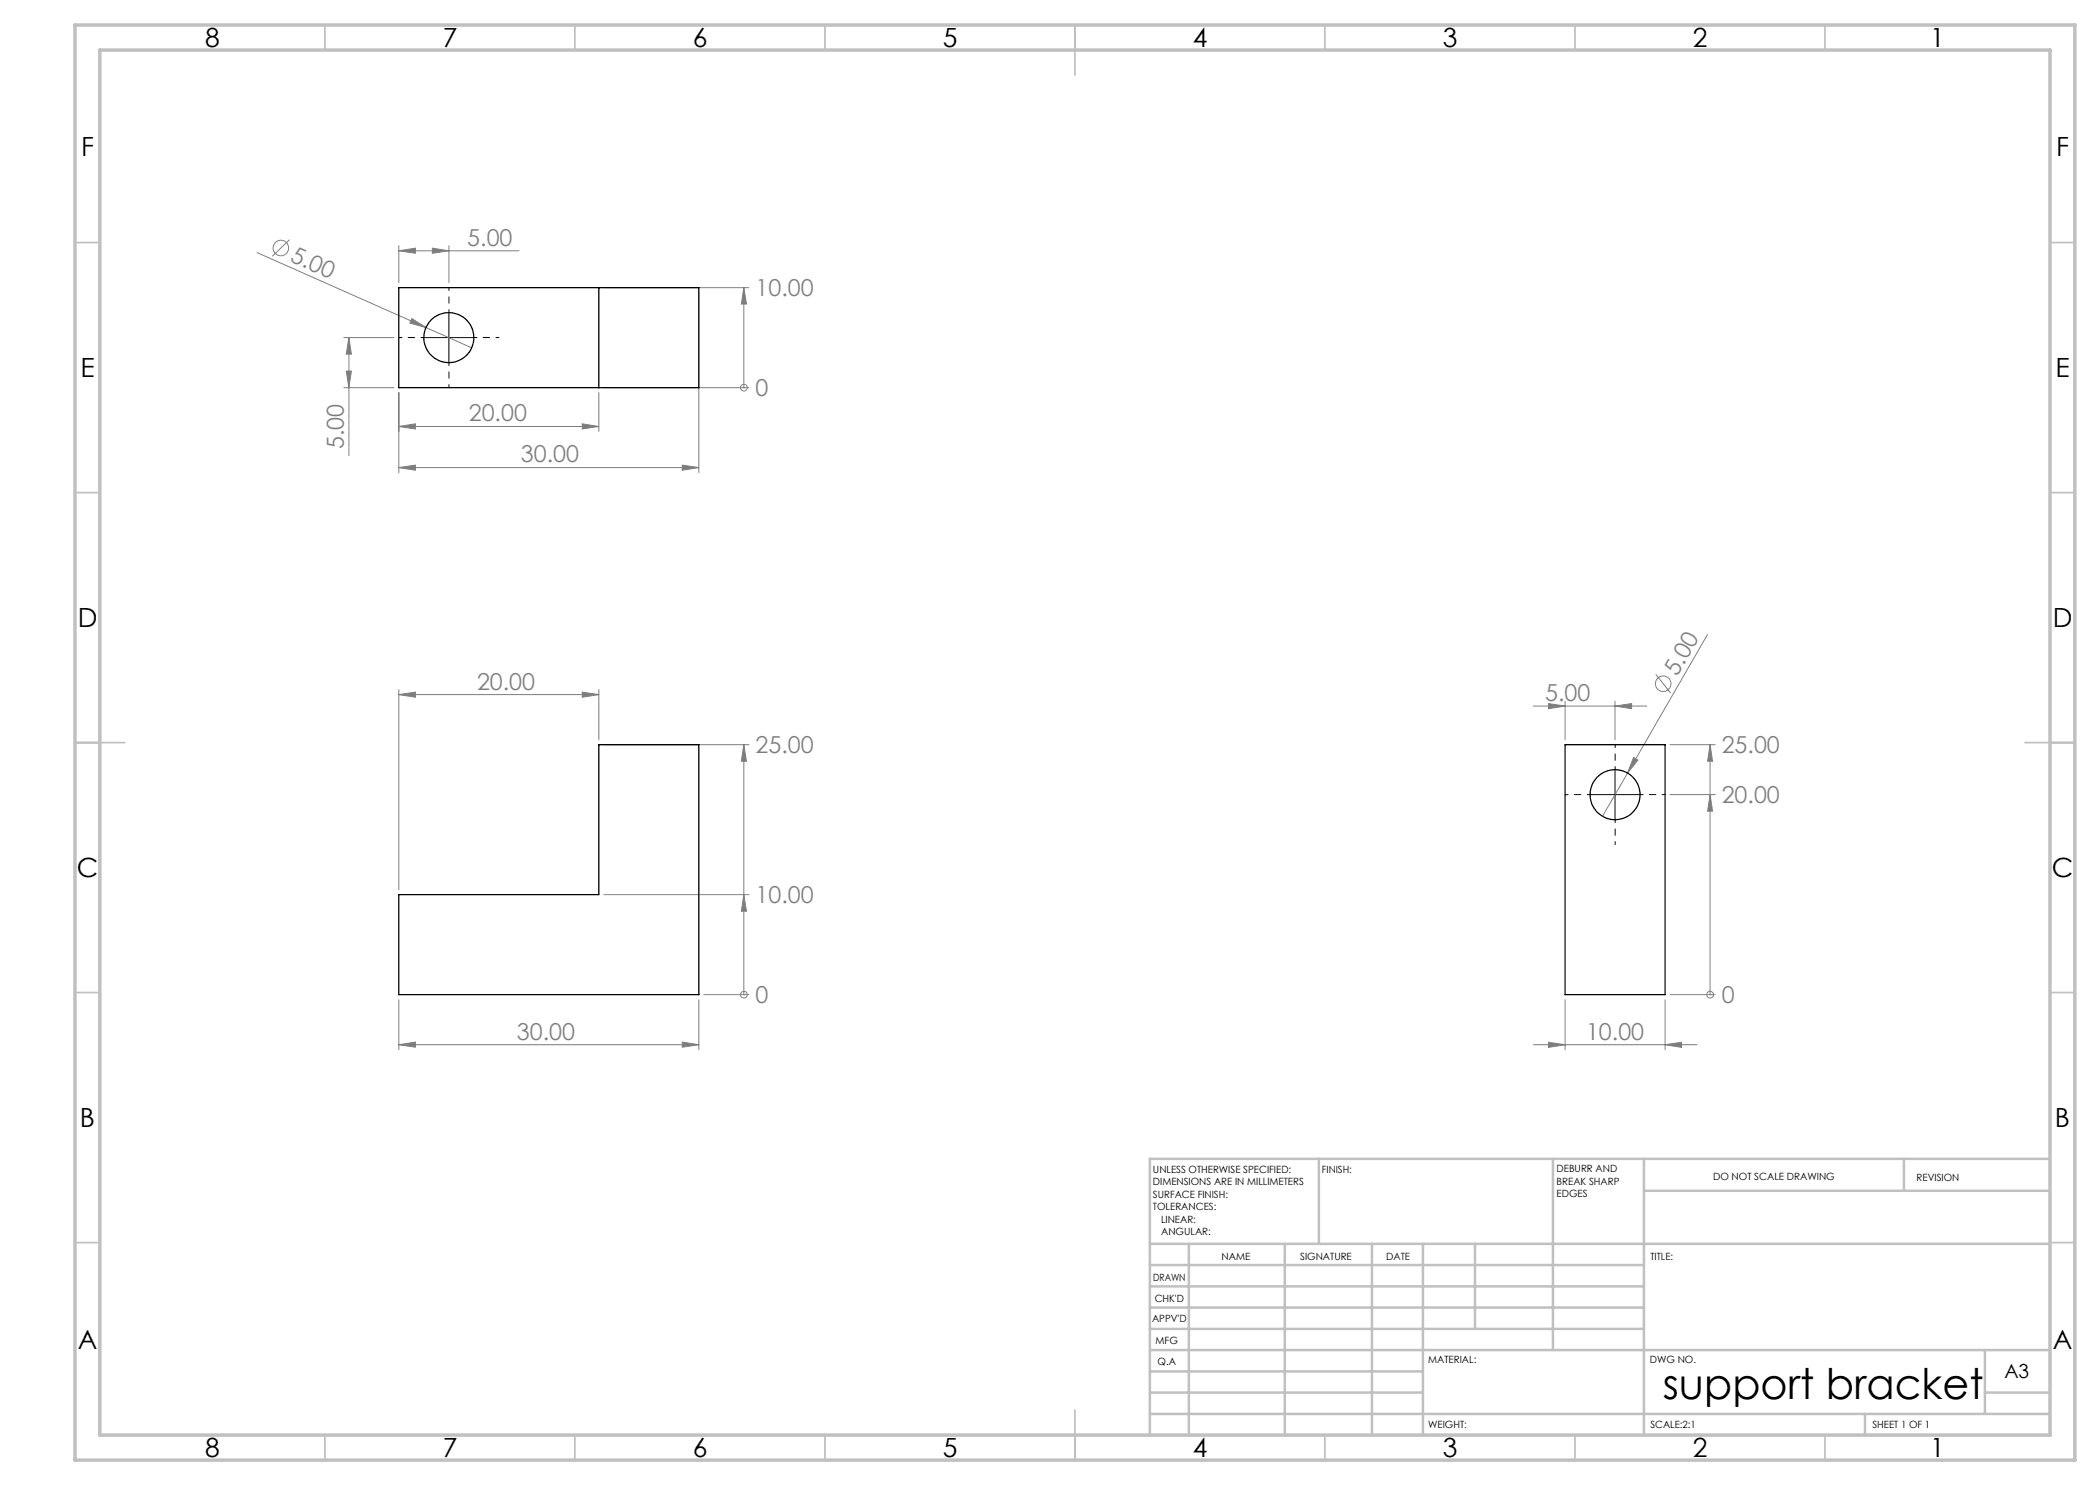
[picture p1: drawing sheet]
<svg xmlns="http://www.w3.org/2000/svg" width="420mm" height="297mm" viewBox="0 0 420 297" stroke-linecap="round" stroke-linejoin="round" font-family="sans-serif">
<g fill="none" stroke="#808080" stroke-width=".2">
<path d="M51.4 50.5l33.8 15M57.9 47.9l-3.4 3.4M79.8 50.2l3.3-.6v1.1zM79.8 49.1v7.4M79.8 50.2h24M86.5 49.6l3.3 .6-3.3 .5zM89.8 49.1v7.4M120.8 57.5h29M139.8 58.5v36M148.8 57.5v20M148.8 57.5l.5 3.3h-1zM68.8 77.5h10"/>
<path d="M68.8 67.5h10M69.3 74.2h1l-.5 3.3zM69.8 67.5l.5 3.3h-1zM69.8 67.5v23.6M79.8 78.5v16M82.4 63.7l2.8 1.8-3.2-.9zM85.2 65.5l9.1 4.1M119.8 78.5v7.8M120.8 77.5h29M148.8 77.5h.1M79.8 85.3l3.3-.5v1zM79.8 93.5l3.3-.5v1z"/>
<path d="M79.8 85.3h40M79.8 93.5h60M116.5 84.8l3.3 .5-3.3 .5zM136.5 93l3.3 .5-3.3 .5zM79.8 138.9l3.3-.5v1zM79.8 137.9v40M79.8 138.9h40M116.5 138.4l3.3 .5-3.3 .5zM119.8 137.9v10.1M331.2 134.9l2.9 3.7M341.5 126.9l-21 36.4M120.8 148.9h29"/>
<path d="M148.8 148.9v50M148.8 148.9l.5 3.4h-1zM306.7 141.2h22.7M309.7 140.7l3.3 .5-3.3 .5zM313 140.2v7.8M323 141.2l3.3-.5v1zM323 140.2v7.8M326.7 151.5l.9 .5-2.1 2.6zM334 148.9h9M334 158.9h9M342 148.9v50M342 158.9l.5 3.3h-1z"/>
<path d="M342 148.9l.5 3.4h-1zM120.8 178.9h29M148.8 178.9l.5 3.3h-1zM79.8 200v9.9M139.8 200v9.9M140.8 198.9h9M148.8 198.9h.1M313 200v10M333 200v10M334 198.9h9M342 198.9h.1M79.8 208.9l3.3-.5v1z"/>
<path d="M79.8 208.9h60M136.5 208.4l3.3 .5-3.3 .5zM306.7 208.9h32.7M309.7 208.5l3.3 .4-3.3 .6zM333 208.9l3.3-.4v1z"/>
<circle cx="56.2" cy="49.6" r="1.56"/>
<circle cx="148.8" cy="77.5" r=".67"/>
<circle cx="332.6" cy="136.7" r="1.56"/>
<circle cx="148.8" cy="198.9" r=".67"/>
<circle cx="342" cy="198.9" r=".68"/>
</g>
<path d="M84.8 67.5h-5M89.8 62.5v-5M89.8 72.5v5M94.8 67.5h5M318 158.9h-5M323 153.9v-5M328 158.9h5M323 163.9v5" fill="none" stroke="#000" stroke-width=".2" stroke-dasharray="15.2 1.3 1.3 1.3" stroke-dashoffset="14.6"/>
<path d="M84.8 67.5h10M89.8 62.5v10M318 158.9h10M323 153.9v10" fill="none" stroke="#000" stroke-width=".2"/>
<g fill="none" stroke="#c0c0c0" stroke-width=".35">
<path d="M65 5v5M115 5v5M165 5v5M215 5v10M265 5v5M315 5v5M365 5v5M15 48.5h5M410 48.5h5M15 98.5h5M410 98.5h5M15 148.5h10"/>
<path d="M405 148.5h10M15 198.5h5M410 198.5h5M15 248.5h5M410 248.5h5M65 287v5M115 287v5M165 287v5M215 282v10M265 287v5M315 287v5M365 287v5"/>
</g>
<g fill="none" stroke="#c0c0c0" stroke-width=".5">
<path d="M263.8 231.8v17M310.6 231.8v38.2M328.8 231.8v55.2M328.8 238.2h81.2M380.8 231.8v6.4M410 231.8h-180v55.2M230 248.8h180M230 257.3h98.8M230 253h98.8M237.8 248.8v38.2M257 248.8v38.2M274.4 248.8v38.2"/>
<path d="M284.6 248.8v38.2M295 248.8v17M230 265.8h98.8M230 261.5h98.8M230 278.5h54.6M230 274.3h54.6M230 270h180M397 278.5h13M397 270v12.8M230 282.8h180M373 282.8v4.2"/>
</g>
<path d="M15 5h400v287h-400zM20 10h390v277h-390z" fill="none" stroke="#c0c0c0" stroke-width=".7"/>
<g fill="#808080">
<path d="M82.4 63.7l2.8 1.8-3.2-.9z"/>
<path d="M326.7 151.5l.9 .5-2.1 2.6z"/>
<path d="M148.8 178.9l.5 3.3h-1zM148.8 148.9l.5 3.4h-1zM148.8 57.5l.5 3.3h-1zM342 158.9l.5 3.3h-1zM342 148.9l.5 3.4h-1z"/>
<path d="M86.5 49.6l3.3 .6-3.3 .5zM79.8 50.2l3.3-.6v1.1zM323 141.2l3.3-.5v1zM309.7 140.7l3.3 .5-3.3 .5z"/>
<path d="M79.8 138.9l3.3-.5v1zM116.5 138.4l3.3 .5-3.3 .5zM79.8 208.9l3.3-.5v1zM136.5 208.4l3.3 .5-3.3 .5zM79.8 85.3l3.3-.5v1zM116.5 84.8l3.3 .5-3.3 .5zM79.8 93.5l3.3-.5v1zM136.5 93l3.3 .5-3.3 .5zM309.7 208.5l3.3 .4-3.3 .6zM333 208.9l3.3-.4v1z"/>
<path d="M69.8 67.5l.5 3.3h-1zM69.3 74.2h1l-.5 3.3z"/>
</g>
<g fill="none" stroke="#000" stroke-width=".25">
<path d="M79.8 57.5h60v20h-60zM119.8 57.5v20M313 148.9h20v50h-20zM79.8 178.9h40v-30h20v50h-60z"/>
<circle cx="89.8" cy="67.5" r="5"/>
<circle cx="323" cy="158.9" r="5"/>
</g>
<text font-size="8.5" x="332.6" y="279.7">support bracket</text>
<g font-size="5.3">
<text x="41" y="9.5">8</text>
<text x="88.5" y="9.5">7</text>
<text x="138.5" y="9.5">6</text>
<text x="188.5" y="9.5">5</text>
<text x="238.5" y="9.5">4</text>
<text x="288.5" y="9.5">3</text>
<text x="338.5" y="9.5">2</text>
<text x="386" y="9.5">1</text>
<text x="16.2" y="31.2">F</text>
<text x="411.2" y="31.2">F</text>
<text x="16.1" y="75.5">E</text>
<text x="411.1" y="75.5">E</text>
<text x="15.5" y="125.5">D</text>
<text x="410.5" y="125.5">D</text>
<text x="15.4" y="175.5">C</text>
<text x="410.4" y="175.5">C</text>
<text x="16" y="225.5">B</text>
<text x="411" y="225.5">B</text>
<text x="15.5" y="269.7">A</text>
<text x="410.5" y="269.7">A</text>
<text x="41" y="291.5">8</text>
<text x="88.5" y="291.5">7</text>
<text x="138.5" y="291.5">6</text>
<text x="188.5" y="291.5">5</text>
<text x="238.5" y="291.5">4</text>
<text x="288.5" y="291.5">3</text>
<text x="338.5" y="291.5">2</text>
<text x="386" y="291.5">1</text>
</g>
<g font-size="4.7" fill="#808080">
<text x="57.8" y="52.2" transform="rotate(24 57.8 52.2)">5.00</text>
<text x="93.5" y="49.1">5.00</text>
<text x="151.1" y="59.3">10.00</text>
<text x="151.1" y="79.3">0</text>
<text x="68.8" y="89.8" transform="rotate(-90 68.8 89.8)">5.00</text>
<text x="93.8" y="84.2">20.00</text>
<text x="104.2" y="92.5">30.00</text>
<text x="95.4" y="137.9">20.00</text>
<text x="335.4" y="135.4" transform="rotate(-60 335.4 135.4)">5.00</text>
<text x="309" y="140.2">5.00</text>
<text x="151.1" y="150.7">25.00</text>
<text x="344.3" y="150.7">25.00</text>
<text x="344.3" y="160.7">20.00</text>
<text x="151.1" y="180.7">10.00</text>
<text x="151.1" y="200.7">0</text>
<text x="344.3" y="200.7">0</text>
<text x="103.4" y="207.9">30.00</text>
<text x="317.2" y="207.9">10.00</text>
</g>
<text font-size="3.9" x="400.9" y="275.5">A3</text>
<g font-size="2">
<text x="230.6" y="234.6">UNLESS OTHERWISE SPECIFIED:</text>
<text x="230.6" y="237.1">DIMENSIONS ARE IN MILLIMETERS</text>
<text x="230.6" y="239.6">SURFACE FINISH:</text>
<text x="264.4" y="234.6">FINISH:</text>
<text x="311.3" y="234.5">DEBURR AND</text>
<text x="311.3" y="237">BREAK SHARP</text>
<text x="311.3" y="239.5">EDGES</text>
<text x="342.6" y="236">DO NOT SCALE DRAWING</text>
<text x="383.3" y="236.2">REVISION</text>
<text x="230.6" y="242.1">TOLERANCES:</text>
<text x="232.2" y="244.6">LINEAR:</text>
<text x="232.2" y="247.1">ANGULAR:</text>
<text x="244.3" y="252">NAME</text>
<text x="260" y="251.9">SIGNATURE</text>
<text x="277.2" y="251.9">DATE</text>
<text x="330.1" y="251.9">TITLE:</text>
<text x="230.6" y="256.1">DRAWN</text>
<text x="230.9" y="260.3">CHK'D</text>
<text x="230.4" y="264.4">APPV'D</text>
<text x="231.1" y="268.8">MFG</text>
<text x="231.5" y="273">Q.A</text>
<text x="285.6" y="272.5">MATERIAL:</text>
<text x="330" y="272.5">DWG NO.</text>
<text x="285.6" y="285.5">WEIGHT:</text>
<text x="330.1" y="285.6">SCALE:2:1</text>
<text x="374.5" y="285.6">SHEET 1 OF 1</text>
</g>
</svg>
